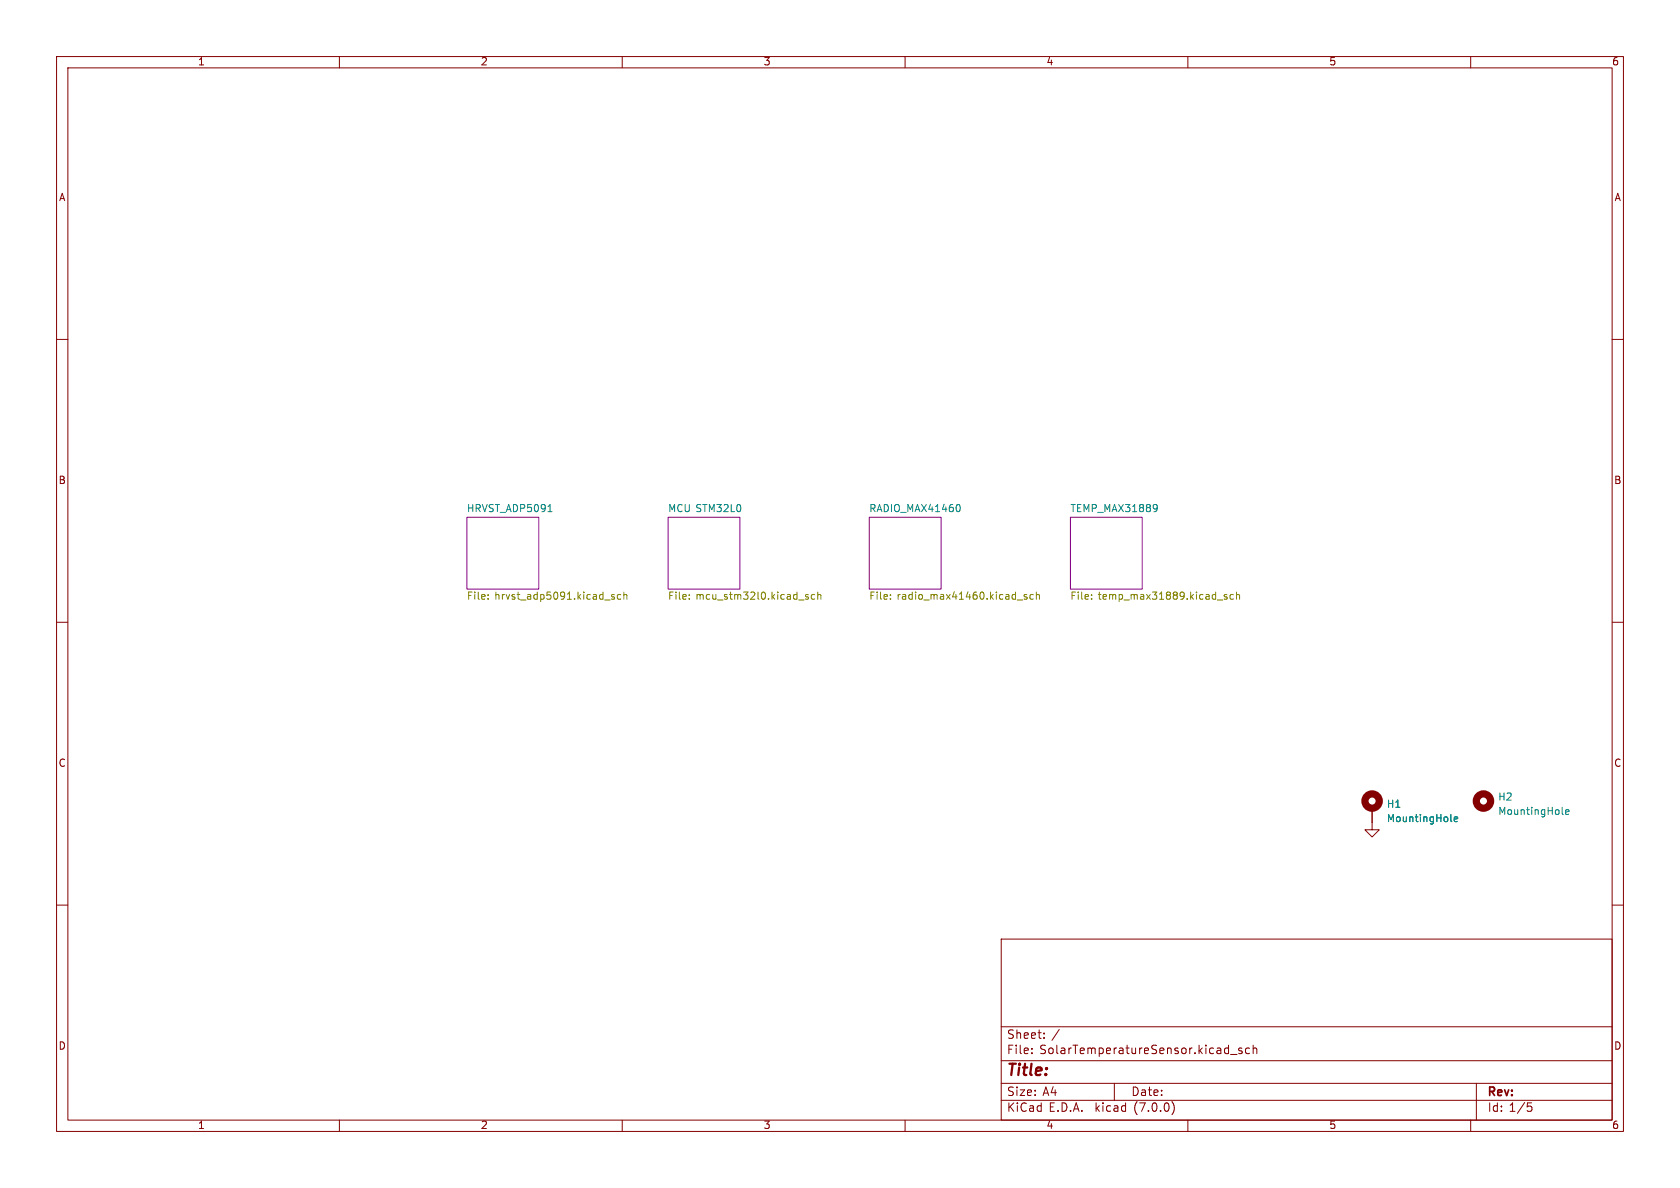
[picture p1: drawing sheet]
<svg xmlns="http://www.w3.org/2000/svg" width="297mm" height="210mm" viewBox="0 0 297 210" stroke-linecap="round" stroke-linejoin="round" font-family="sans-serif">
<g fill="none" stroke="#840000" stroke-width=".18">
<path d="M10 10h277v190h-277zM12 12h273v186h-273zM60 10v2M110 10v2M160 10v2M210 10v2M260 10v2M10 60h2M285 60h2M10 110h2M285 110h2M10 160h2"/>
<path d="M242.6 142.9v3.8h1.2l-1.2 1.3-1.3-1.3h1.3M285 160h2M177 166h108v32h-108zM60 198v2M110 198v2M160 198v2M177 194.5h108M177 191.5h108M177 187.5h108M177 181.5h108M182.4 186.1v.2M182.4 185.3v.2"/>
<path d="M184.6 183.4v.2M184.6 182.6v.2M197 191.5v3M207.2 194.7a1.72 1.72 0 0 1 0 2.3M210 198v2M217.5 186.4h1.2M219.5 185.3h-.3l-.2 .2v.2l.5 .1v.4h-.5M220.9 185.3h-.4l-.3 .2v.5l.1 .2h.6M221.5 185.4l.3-.1h.3l.1 1M221.5 184.8v1.5M260 198v2M261 191.5v6.5"/>
<path d="M270 195h.8M270.2 195.5h.3l.3 .3-.1 .6-.5 .1"/>
</g>
<g fill="#fff" stroke="#fff" stroke-width=".18">
<path d="M189.2 91.4h12.7v12.7h-12.7z"/>
<path d="M153.7 91.4h12.7v12.7h-12.7z"/>
<path d="M118.1 91.4h12.7v12.7h-12.7z"/>
<path d="M82.5 91.4h12.7v12.7h-12.7z"/>
</g>
<path d="M82.5 91.4h12.7v12.7h-12.7zM118.1 91.4h12.7v12.7h-12.7zM153.7 91.4h12.7v12.7h-12.7zM189.2 91.4h12.7v12.7h-12.7z" fill="none" stroke="#840084" stroke-width=".18"/>
<path d="M96.9 90.5h.7M169.5 89.2a.79 .79 0 0 1 0 1.3M204.3 89.2l.2 .1a1.07 1.07 0 0 1-.1 1M204.6 89.7l-.3 .3M256.6 145.2h.1M257.1 144.8l.6-.1-.1-.2-.3-.1-.2 .2 .1 .6h.4M276.2 143.9l.2 .1M276.8 143.6l.6-.2-.1-.2-.3-.1-.2 .2v.6h.5" fill="none" stroke="#008484" stroke-width=".18"/>
<g fill="none" stroke="#848400" stroke-width=".18">
<path d="M86.3 105.8v.1M86.3 105.1v.2M108.6 105.1h-.3l-.2 .2 .1 .2 .4 .1v.3h-.5M109.7 105.1h-.3l-.3 .2 .2 .6h.4M110.3 105.2l.2-.1h.3v.8M110.3 104.7v1.2M121.9 105.8v.1M121.9 105.1v.2M142.4 105.3l.5 .4-.1 .2h-.4M142.9 105.1h-.3l-.2 .2M144 105.1h-.3l-.3 .2 .1 .6h.5M144.6 105.2l.2-.1h.3v.8"/>
<path d="M144.6 104.7v1.2M157.4 105.8v.1M157.4 105.1v.2M179.8 106.1h1M181.5 105.1h-.3l-.2 .2 .1 .2 .4 .1v.3h-.5M182.7 105.1h-.4l-.2 .2 .1 .6h.5M183.2 105.2l.2-.1h.3l.1 .8M183.2 104.7v1.2M193 105.8v.1M193 105.1v.2M216.9 105.1h-.3l-.2 .2 .1 .2 .4 .1v.3h-.5M218.1 105.1h-.4l-.3 .2 .2 .6h.5"/>
<path d="M218.6 105.2l.2-.1h.3v.8M218.6 104.7v1.2"/>
</g>
<g fill="none" stroke="#840000" stroke-width="1.3">
<circle cx="242.6" cy="141.6" r="1.27"/>
<circle cx="262.3" cy="141.6" r="1.27"/>
</g>
<text font-size="2.8" fill="#840000" x="178" y="190.8">Title:</text>
<g font-size="2.1" fill="#840000">
<text x="178" y="183.9">Sheet:</text>
<text x="185.9" y="183.9">/</text>
<text x="178" y="186.6">File:</text>
<text x="183.8" y="186.6">SolarTemperatureSensor.kicad_sch</text>
<text x="178" y="196.8">KiCad</text>
<text x="178" y="194">Size:</text>
<text x="184.3" y="194">A4</text>
<text x="185.4" y="196.8">E.D.A.</text>
<text x="193.7" y="196.8">kicad</text>
<text x="200" y="194">Date:</text>
<text x="200.6" y="196.8">(7.0.0)</text>
<text x="263" y="194.2">Rev:</text>
<text x="263" y="196.8">Id: 1/5</text>
</g>
<g font-size="1.8" fill="#840000">
<text x="35" y="11.8">1</text>
<text x="85" y="11.8">2</text>
<text x="135" y="11.8">3</text>
<text x="185" y="11.8">4</text>
<text x="235" y="11.8">5</text>
<text x="285" y="11.8">6</text>
<text x="10.4" y="35.8">A</text>
<text x="285.4" y="35.8">A</text>
<text x="10.3" y="85.8">B</text>
<text x="285.3" y="85.8">B</text>
<text x="10.3" y="135.8">C</text>
<text x="285.3" y="135.8">C</text>
<text x="10.3" y="185.8">D</text>
<text x="285.3" y="185.8">D</text>
<text x="35" y="199.8">1</text>
<text x="85" y="199.8">2</text>
<text x="135" y="199.8">3</text>
<text x="185" y="199.8">4</text>
<text x="235" y="199.8">5</text>
<text x="285" y="199.8">6</text>
</g>
<g font-size="1.8" fill="#008484">
<text x="82.5" y="90.7">HRVST_ADP5091</text>
<text x="118.1" y="90.7">MCU STM32L0</text>
<text x="153.7" y="90.7">RADIO_MAX41460</text>
<text x="189.2" y="90.7">TEMP_MAX31889</text>
<text x="245.1" y="143.1">H1</text>
<text x="264.8" y="141.8">H2</text>
<text x="245.1" y="145.6">MountingHole</text>
<text x="264.8" y="144.3">MountingHole</text>
</g>
<g font-size="1.8" fill="#848400">
<text x="82.5" y="106.4">File:</text>
<text x="87.5" y="106.4">hrvst_adp5091.kicad_sch</text>
<text x="118.1" y="106.4">File:</text>
<text x="123.1" y="106.4">mcu_stm32l0.kicad_sch</text>
<text x="153.7" y="106.4">File:</text>
<text x="158.6" y="106.4">radio_max41460.kicad_sch</text>
<text x="189.2" y="106.4">File:</text>
<text x="194.2" y="106.4">temp_max31889.kicad_sch</text>
</g>
</svg>
